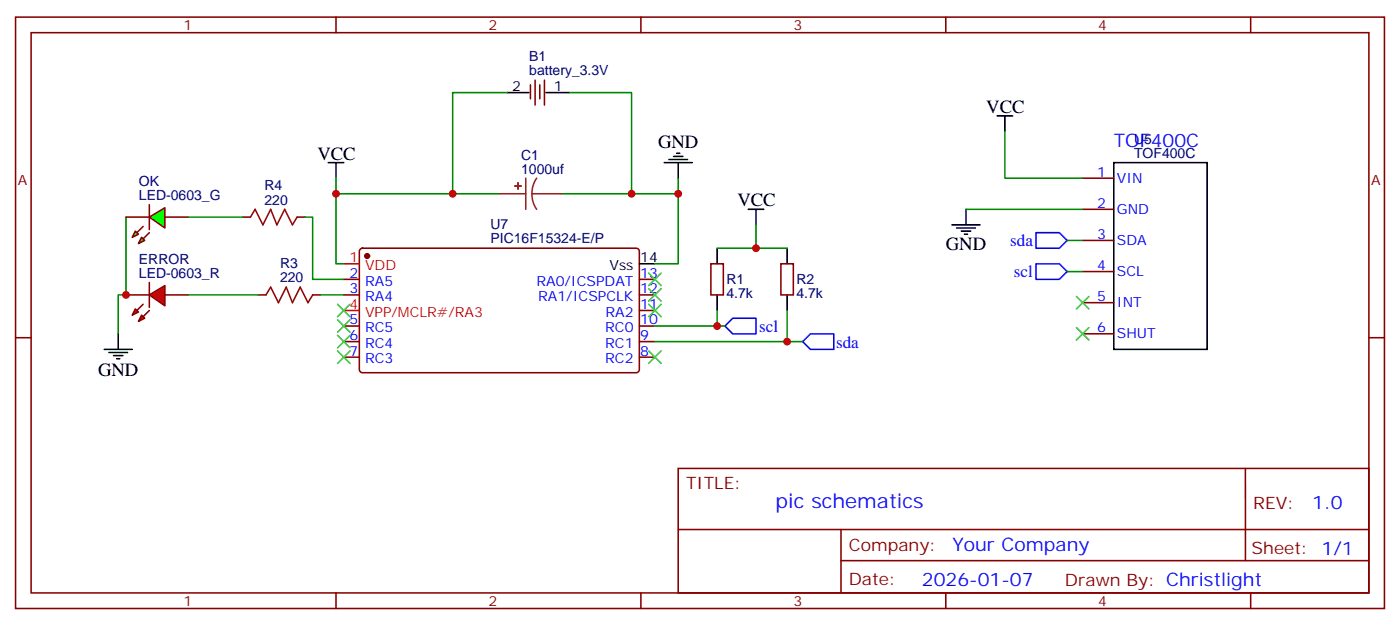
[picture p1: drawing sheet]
<svg xmlns="http://www.w3.org/2000/svg" width="317mm" height="142mm" viewBox="0 0 317 142" stroke-linecap="round" stroke-linejoin="round" font-family="sans-serif">
<g fill="none" stroke="#870000" stroke-width=".35">
<path d="M3.5 3.9h310.5v134h-310.5zM7.1 7.4h303.3v127h-303.3zM76.2 3.9v3.5M145.3 3.9v3.5M214.5 3.9v3.5M283.6 3.9v3.5M81.7 56.5l.5-.2h62.1a.71 .71 0 0 1 .7 .7v26.8a.76 .76 0 0 1-.7 .7h-62.1a.76 .76 0 0 1-.7-.7v-26.8zM161.2 59.8h2.8v7.1h-2.8zM177.1 59.8h2.8v7.1h-2.8zM245.5 40.4h7.1M245.5 47.4h7.1M245.5 54.5h7.1"/>
<path d="M3.5 76.6h3.6M58.6 66.9h1.7M70.9 66.9h1.8M78 63.3h3.5M78 66.9h3.5M78 73.9h3.5M78 77.4h3.5M145 63.3h3.5M145 66.9h3.5M145 73.9h3.5M145 77.4h3.5M145 70.4h3.5"/>
<path d="M245.5 61.6h7.1M245.5 68.6h7.1M245.5 75.7h7.1M310.4 76.6h3.6M78 81h3.5M145 81h3.5M153.8 106.2h156.6v28.2h-156.6zM282.4 106.2v20.9M76.2 134.4v3.5M145.3 134.4v3.5M153.8 120h156.5M190.7 127.1h119.6"/>
<path d="M190.7 120v14.1M214.5 134.4v3.5M283.6 134.4v3.5"/>
</g>
<g fill="none" stroke="#000" stroke-width=".35">
<path d="M74.4 36.9h3.6M76.2 36.9v3.5M150.6 36.9h6.4M151.7 36.2h4.2M152.8 35.5h2.1M153.5 34.7h.7M153.8 36.9v3.5M226.1 26.3h3.6M227.9 26.3v3.5M252.6 36.9h21.2v42.3h-21.2zM145 59.8h3.5M162.6 56.3v3.5"/>
<path d="M169.7 47.4h3.5M171.4 47.4v3.6M178.5 56.3v3.5M215.9 51h6.3M217 51.7h4.2M218 52.4h2.1M218.7 53.1h.7M219.1 47.4v3.6M162.6 66.9v3.5M178.5 66.9v3.5"/>
</g>
<circle cx="83.3" cy="58" r=".53" fill="#870000" stroke="#870000" stroke-width=".35"/>
<path d="M78 59.8h3.5M78 70.4h3.5" fill="none" stroke="#f00" stroke-width=".35"/>
<g fill="none" stroke="#008700" stroke-width=".35">
<path d="M227.9 29.8v10.6h17.6M76.2 40.4v3.5M113.2 43.9h-37v15.9h1.8M127.4 43.9h26.4v15.9h-5.3M153.8 40.4v3.5M162.6 56.3h15.9M171.4 51v5.3M219.1 47.4h26.4M242 54.5h3.5M162.6 70.4v3.5h-14.1M162.6 73.9h1.8M178.5 70.4v7h-30"/>
<path d="M178.5 77.4h3.5M242 61.6h3.5"/>
</g>
<path d="M234.9 52.7h5.3l1.8 1.8-1.8 1.8h-5.3zM234.9 59.8h5.3l1.8 1.8-1.8 1.7h-5.3zM164.4 73.9l1.8-1.8h5.2v3.6h-5.2zM182 77.4l1.8-1.7h5.3v3.5h-5.3z" fill="none" stroke="#00f" stroke-width=".35"/>
<path d="M244.1 74.3l2.8 2.8M244.1 67.2l2.8 2.8M246.9 74.3l-2.8 2.8M246.9 67.2l-2.8 2.8" fill="none" stroke="#3c3" stroke-width=".35"/>
<path d="M113.2 43.9h6M119.2 40.4v7M120.6 43.9l.3 1.9 .8 1.6M120.6 43.9h6.8M121.7 40.4l-.8 1.7-.3 1.8" fill="none" stroke="#8c2424" stroke-width=".35"/>
<g fill="#8c2424" stroke="#8c2424" stroke-width=".35">
<path d="M117.5 41.5v1.4z"/>
<path d="M116.8 42.2h1.4z"/>
</g>
<path d="M60.3 66.9l1.1-1.8 1.7 3.5 1.8-3.5 1.4 3.5 1.8-3.5 1.7 3.5 1.1-1.7" fill="none" stroke="#a10000" stroke-width=".35"/>
<g fill="#f00" stroke="#870000" stroke-width=".35">
<path d="M33.9 66.9l3.5-2.2v4.6z"/>
<path d="M33.9 64v5.7z"/>
</g>
<g fill="#870000" stroke="#870000" stroke-width=".35">
<path d="M33.9 70.4l-1.4 1.4z"/>
<path d="M31 70.4l1.5-1.4z"/>
</g>
<g fill="#f00" stroke="#870000" stroke-width=".35">
<path d="M32.1 71.4l.7 .7-1.4 .7z"/>
<path d="M30.7 70l.7 .7-1.4 .7z"/>
</g>
<path d="M120.3 19.2v3.2M121.4 18.2v5.6M122.4 19.2v3.2M123.5 18.2v5.6M28.6 49.2h5.3M37.4 49.2h5.3M28.6 66.9h5.3M37.4 66.9h5.3" fill="none" stroke="#870000" stroke-width=".35"/>
<path d="M115 21h-12.3v22.9M129.1 21h14.1v22.9M28.6 49.2v17.7h-1.8v8.8M42.7 66.9h15.9M72.7 66.9h5.3" fill="none" stroke="#008700" stroke-width=".35"/>
<path d="M115 21h4.9M123.8 21h5.3M23.6 79.2h6.4M24.7 79.9h4.2M26.8 75.7v3.5M25.8 80.6h2.1M26.5 81.3h.7" fill="none" stroke="#000" stroke-width=".35"/>
<g fill="none" stroke="#3c3" stroke-width=".35">
<path d="M76.6 72.5l2.8 2.8M76.6 69l2.8 2.8M76.6 76l2.8 2.8M76.6 79.6l2.8 2.8M79.4 72.5l-2.8 2.8M79.4 69l-2.8 2.8M79.4 76l-2.8 2.8M79.4 79.6l-2.8 2.8M147.1 79.6l2.8 2.8M147.1 69l2.8 2.8M147.1 65.4l2.8 2.9M147.1 61.9l2.8 2.8"/>
<path d="M149.9 79.6l-2.8 2.8M149.9 69l-2.8 2.8M149.9 65.4l-2.8 2.9M149.9 61.9l-2.8 2.8"/>
</g>
<g fill="#0f0" stroke="#870000" stroke-width=".35">
<path d="M30.7 52.4l.7 .7-1.4 .7z"/>
<path d="M32.1 53.8l.7 .7-1.4 .7z"/>
</g>
<g fill="#870000" stroke="#870000" stroke-width=".35">
<path d="M31 52.7l1.5-1.4z"/>
<path d="M33.9 52.7l-1.4 1.5z"/>
</g>
<path d="M33.9 46.4v5.6z" fill="#f00" stroke="#870000" stroke-width=".35"/>
<path d="M33.9 49.2l3.5-2.1v4.6z" fill="#0f0" stroke="#870000" stroke-width=".35"/>
<path d="M56.8 49.2l1.1-1.8 1.7 3.6 1.8-3.6 1.4 3.6 1.8-3.6 1.7 3.6 1.1-1.8" fill="none" stroke="#a10000" stroke-width=".35"/>
<path d="M55 49.2h1.8M67.4 49.2h1.7" fill="none" stroke="#870000" stroke-width=".35"/>
<path d="M42.7 49.2h12.3M69.1 49.2h1.8v14.1h7.1" fill="none" stroke="#008700" stroke-width=".35"/>
<g fill="#c00">
<circle cx="178.5" cy="77.4" r=".88"/>
<circle cx="162.6" cy="73.9" r=".88"/>
<circle cx="171.5" cy="56.3" r=".88"/>
<circle cx="76.2" cy="43.9" r=".88"/>
<circle cx="153.8" cy="43.9" r=".88"/>
<circle cx="143.2" cy="43.9" r=".88"/>
<circle cx="102.7" cy="43.9" r=".88"/>
<circle cx="28.6" cy="66.9" r=".88"/>
</g>
<text font-size="4.6" fill="#00f" x="175.9" y="115.2">pic schematics</text>
<g font-size="4.2">
<text x="223.7" y="25.6">VCC</text>
<text x="149.2" y="33.6">GND</text>
<text x="72" y="36.2">VCC</text>
<text x="167.2" y="46.7">VCC</text>
<text x="214.5" y="56.6">GND</text>
<text x="22.2" y="85.3">GND</text>
</g>
<g font-size="4.2" fill="#00f">
<text x="252.6" y="33.3">TOF400C</text>
<text x="297.6" y="115.4">1.0</text>
<text x="216" y="125">Your Company</text>
<text x="209.1" y="132.8">2026-01-07</text>
</g>
<g font-size="3.9" fill="#00f">
<text x="229.1" y="55.8">sda</text>
<text x="229.9" y="62.8">scl</text>
<text x="172.2" y="75.3">scl</text>
<text x="189.6" y="78.8">sda</text>
</g>
<g font-size="3.9" fill="#800">
<text x="155.6" y="110.8">TITLE:</text>
<text x="284.2" y="115.4">REV:</text>
<text x="192.5" y="125">Company:</text>
<text x="283.9" y="125.6">Sheet: 1/1</text>
<text x="192.5" y="132.6">Date:</text>
<text x="241.5" y="132.7">Drawn By: Christlight</text>
</g>
<g font-size="3.2" fill="#800">
<text x="41.6" y="6.9">1</text>
<text x="110.8" y="6.9">2</text>
<text x="179.9" y="6.9">3</text>
<text x="249.1" y="6.9">4</text>
<text x="4.1" y="42">A</text>
<text x="311" y="42">A</text>
<text x="41.6" y="137.4">1</text>
<text x="110.8" y="137.4">2</text>
<text x="179.9" y="137.4">3</text>
<text x="249.1" y="137.4">4</text>
</g>
<g font-size="3.2" fill="#000080">
<text x="120" y="17.1">battery_3.3V</text>
<text x="120" y="13.9">B1</text>
<text x="257.2" y="35.8">TOF400C</text>
<text x="257.2" y="32.6">U5</text>
<text x="118.2" y="39.3">1000uf</text>
<text x="118.2" y="36.2">C1</text>
<text x="31.5" y="45.3">LED-0603_G</text>
<text x="31.5" y="42.2">OK</text>
<text x="60" y="46.4">220</text>
<text x="60" y="43.1">R4</text>
<text x="111.2" y="52">U7</text>
<text x="31.5" y="59.8">ERROR</text>
<text x="111.2" y="55.2">PIC16F15324-E/P</text>
<text x="31.5" y="63">LED-0603_R</text>
<text x="63.5" y="64">220</text>
<text x="63.5" y="60.8">R3</text>
<text x="164.7" y="64.5">R1</text>
<text x="180.6" y="64.5">R2</text>
<text x="164.7" y="67.6">4.7k</text>
<text x="180.6" y="67.6">4.7k</text>
</g>
<g font-size="3.2">
<text x="116.2" y="20.6">2</text>
<text x="125.6" y="20.6">1</text>
<text x="145.2" y="59.4">14</text>
<text x="138.2" y="61.2">Vss</text>
</g>
<g font-size="3.2" fill="#00f">
<text x="248.8" y="40">1</text>
<text x="253.3" y="41.5">VIN</text>
<text x="248.8" y="47.1">2</text>
<text x="253.3" y="48.5">GND</text>
<text x="248.8" y="54.2">3</text>
<text x="253.3" y="55.6">SDA</text>
<text x="79.3" y="63">2</text>
<text x="82.8" y="64.7">RA5</text>
<text x="121.7" y="64.7">RA0/ICSPDAT</text>
<text x="145.2" y="63">13</text>
<text x="248.8" y="61.2">4</text>
<text x="253.3" y="62.6">SCL</text>
<text x="79.3" y="66.5">3</text>
<text x="82.8" y="68.3">RA4</text>
<text x="122" y="68.3">RA1/ICSPCLK</text>
<text x="137.3" y="71.8">RA2</text>
<text x="145.2" y="70">11</text>
<text x="145.2" y="66.5">12</text>
<text x="248.8" y="68.3">5</text>
<text x="253.3" y="69.7">INT</text>
<text x="79.3" y="73.6">5</text>
<text x="79.3" y="77.1">6</text>
<text x="82.8" y="75.3">RC5</text>
<text x="137.2" y="75.3">RC0</text>
<text x="145.2" y="77.1">9</text>
<text x="145.2" y="73.6">10</text>
<text x="248.8" y="75.3">6</text>
<text x="253.3" y="76.7">SHUT</text>
<text x="79.3" y="80.6">7</text>
<text x="82.8" y="78.8">RC4</text>
<text x="82.8" y="82.4">RC3</text>
<text x="137.2" y="82.4">RC2</text>
<text x="137.2" y="78.8">RC1</text>
<text x="145.2" y="80.6">8</text>
</g>
<g font-size="3.2" fill="#f00">
<text x="79.3" y="59.4">1</text>
<text x="82.8" y="61.2">VDD</text>
<text x="79.3" y="70">4</text>
<text x="82.8" y="71.8">VPP/MCLR#/RA3</text>
</g>
</svg>
